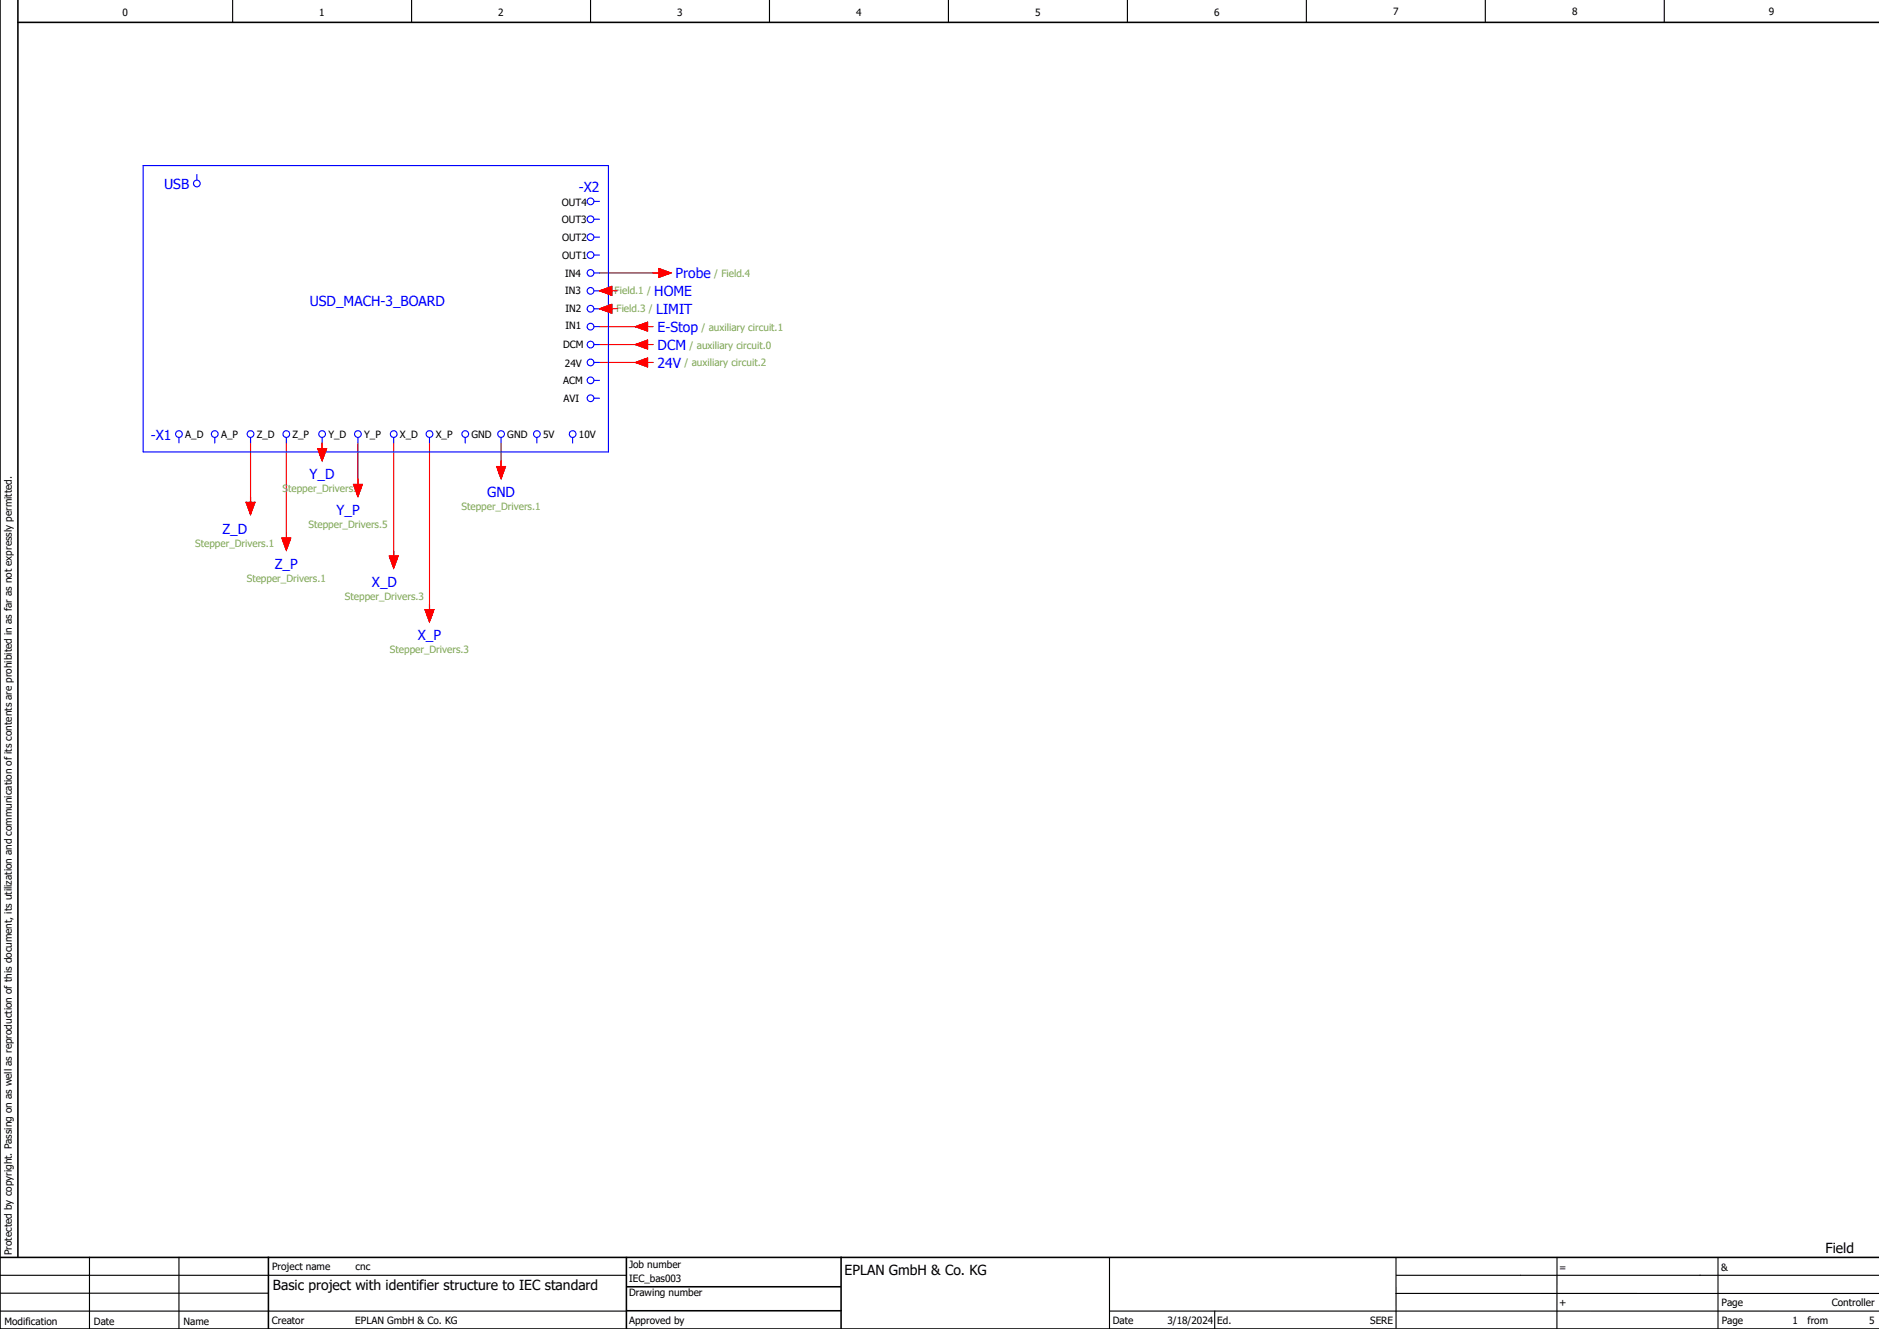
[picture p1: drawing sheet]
<svg xmlns="http://www.w3.org/2000/svg" width="420mm" height="297mm" viewBox="0 0 420 297" stroke-linecap="round" stroke-linejoin="round" font-family="sans-serif">
<g fill="none" stroke="#000" stroke-width=".25">
<path d="M52 0v5M92 0v5M132 0v5M172 0v5M212 0v5M252 0v5M292 0v5M332 0v5M372 0v5M0 293h140M0 285h140M0 289h60"/>
<path d="M20 281v16M40 281v16M248 281.1v15.9M248.1 293h171.9M271.5 293v4M312 281.2l.1 15.5M312 289l107.9 .1M348 281v15.9M384 281.2v15.6M420 285h-108"/>
</g>
<path d="M4 0v281M0 0v297h420M4 5h416M0 281h420M60 281v16M140 287.6h48M140 281v15.8M140.1 292.9h47.9M188 281v16" fill="none" stroke="#000" stroke-width=".35"/>
<g fill="none" stroke="#f00" stroke-width=".25">
<path d="M134 61h14M134 65h2M134 69h2M134 73h10M134 77h10M134 65l2.8-1v2zM134 69l2.8-1v2zM136.8 65h1.2M136.8 69h1.2M142 73l2.8-1v2zM142 77l2.8-1v2zM144.8 73h1.2"/>
<path d="M144.8 77h1.2M147.3 60l2.7 1-2.7 1zM56 99v14M64 99v22M72 99v2M80 99v10M88 99v26M96 99v38M112 99v6M134 81h10M142 81l2.8-1v2zM144.8 81h1.2"/>
<path d="M55 112.3h2l-1 2.7zM71 100.2h2l-1 2.8zM79 108.3h2l-1 2.7zM111 104.3h2l-1 2.7zM63 120.2h2l-1 2.8zM87 124.3h2l-1 2.7zM95 136.3h2l-1 2.7z"/>
</g>
<g fill="none" stroke="#00f" stroke-width=".25">
<path d="M32 37h104v64h-104zM44 39v1.3M132.7 45h1.3M132.7 49h1.3M132.7 53h1.3M132.7 57h1.3M132.7 61h1.3M132.7 65h1.3M132.7 69h1.3M132.7 73h1.3M132.7 77h1.3M40 97.8v1.2"/>
<path d="M48 97.8v1.2M56 97.8v1.2M64 97.8v1.2M72 97.8v1.2M80 97.8v1.2M88 97.8v1.2M96 97.8v1.2M104 97.8v1.2M112 97.8v1.2M120 97.8v1.2M128 97.8v1.2M132.7 81h1.3"/>
<path d="M132.7 85h1.3M132.7 89h1.3"/>
<circle cx="44" cy="41" r=".75"/>
<circle cx="132" cy="53" r=".75"/>
<circle cx="132" cy="45" r=".75"/>
<circle cx="132" cy="57" r=".75"/>
<circle cx="132" cy="49" r=".75"/>
<circle cx="132" cy="73" r=".75"/>
<circle cx="132" cy="61" r=".75"/>
<circle cx="132" cy="69" r=".75"/>
<circle cx="132" cy="77" r=".75"/>
<circle cx="132" cy="65" r=".75"/>
<circle cx="40" cy="97" r=".75"/>
<circle cx="48" cy="97" r=".75"/>
<circle cx="56" cy="97" r=".75"/>
<circle cx="64" cy="97" r=".75"/>
<circle cx="72" cy="97" r=".75"/>
<circle cx="80" cy="97" r=".75"/>
<circle cx="88" cy="97" r=".75"/>
<circle cx="96" cy="97" r=".75"/>
<circle cx="104" cy="97" r=".75"/>
<circle cx="112" cy="97" r=".75"/>
<circle cx="120" cy="97" r=".75"/>
<circle cx="128" cy="97" r=".75"/>
<circle cx="132" cy="85" r=".75"/>
<circle cx="132" cy="89" r=".75"/>
<circle cx="132" cy="81" r=".75"/>
</g>
<g fill="#f00" stroke="#f00" stroke-width=".22">
<path d="M134 65l2.8-1v2z"/>
<path d="M134 69l2.8-1v2z"/>
<path d="M87 124.3h2l-1 2.7z"/>
<path d="M95 136.3h2l-1 2.7z"/>
<path d="M111 104.3h2l-1 2.7z"/>
<path d="M71 100.2h2l-1 2.8z"/>
<path d="M79 108.3h2l-1 2.7z"/>
<path d="M63 120.2h2l-1 2.8z"/>
<path d="M55 112.3h2l-1 2.7z"/>
<path d="M142 81l2.8-1v2z"/>
<path d="M142 77l2.8-1v2z"/>
<path d="M142 73l2.8-1v2z"/>
<path d="M147.3 60l2.7 1-2.7 1z"/>
</g>
<g font-size="3.1" fill="#00f">
<text x="36.7" y="42.2">USB</text>
<text x="129.4" y="42.8">-X2</text>
<text x="151" y="62.2">Probe</text>
<text x="69.2" y="68.4">USD_MACH-3_BOARD</text>
<text x="146.3" y="66">HOME</text>
<text x="146.7" y="70.1">LIMIT</text>
<text x="147" y="74.2">E-Stop</text>
<text x="147" y="82.2">24V</text>
<text x="147" y="78.2">DCM</text>
<text x="33.7" y="98.2">-X1</text>
<text x="69.2" y="107.1">Y_D</text>
<text x="108.9" y="111.1">GND</text>
<text x="49.7" y="119.4">Z_D</text>
<text x="75.2" y="115.1">Y_P</text>
<text x="61.4" y="127.1">Z_P</text>
<text x="83.1" y="131.3">X_D</text>
<text x="93.4" y="143.1">X_P</text>
</g>
<g font-size="3.1">
<text x="408" y="280">Field</text>
<text x="188.8" y="285">EPLAN GmbH &amp; Co. KG</text>
<text x="61" y="288.2">Basic project with identifier structure to IEC standard</text>
</g>
<g font-size="2.2">
<text x="27.4" y="3.5">0</text>
<text x="71.4" y="3.5">1</text>
<text x="111.4" y="3.5">2</text>
<text x="151.4" y="3.5">3</text>
<text x="191.4" y="3.5">4</text>
<text x="231.4" y="3.5">5</text>
<text x="271.4" y="3.5">6</text>
<text x="311.4" y="3.5">7</text>
<text x="351.4" y="3.4">8</text>
<text x="395.4" y="3.4">9</text>
<text x="125.6" y="46">OUT4</text>
<text x="125.6" y="49.8">OUT3</text>
<text x="125.6" y="53.8">OUT2</text>
<text x="125.7" y="57.8">OUT1</text>
<text x="126.3" y="61.9">IN4</text>
<text x="126.3" y="65.8">IN3</text>
<text x="126.4" y="69.8">IN2</text>
<text x="125.9" y="77.9">DCM</text>
<text x="126.4" y="73.6">IN1</text>
<text x="126.3" y="81.9">24V</text>
<text x="125.9" y="85.7">ACM</text>
<text x="126" y="89.8">AVI</text>
<text x="41.4" y="97.9">A_D</text>
<text x="49.4" y="97.9">A_P</text>
<text x="57.4" y="97.9">Z_D</text>
<text x="65.4" y="97.9">Z_P</text>
<text x="73.4" y="97.9">Y_D</text>
<text x="81.4" y="97.9">Y_P</text>
<text x="89.4" y="97.9">X_D</text>
<text x="97.4" y="97.9">X_P</text>
<text x="105.4" y="97.9">GND</text>
<text x="113.4" y="97.9">GND</text>
<text x="121.4" y="97.9">5V</text>
<text x="129.4" y="97.9">10V</text>
<text x="2.7" y="280.5" transform="rotate(-90 2.7 280.5)">Protected by copyright. Passing on as well as reproduction of this document, its utilization and communication of its contents are prohibited in as far as not expressly permitted.</text>
<text x="60.8" y="283.9">Project name</text>
<text x="79.5" y="283.9">cnc</text>
<text x="140.6" y="286.4">IEC_bas003</text>
<text x="140.6" y="283.3">Job number</text>
<text x="348.5" y="284">=</text>
<text x="384.7" y="284">&amp;</text>
<text x="140.6" y="289.6">Drawing number</text>
<text x="348.5" y="291.8">+</text>
<text x="384.8" y="291.8">Page</text>
<text x="409.5" y="291.8">Controller</text>
<text x="1" y="296">Modification</text>
<text x="21" y="296">Date</text>
<text x="41" y="296">Name</text>
<text x="60.8" y="295.9">Creator</text>
<text x="79.4" y="295.9">EPLAN GmbH &amp; Co. KG</text>
<text x="140.6" y="295.8">Approved by</text>
<text x="248.7" y="295.8">Date</text>
<text x="260.9" y="295.8">3/18/2024</text>
<text x="272.1" y="295.8">Ed.</text>
<text x="306.3" y="295.8">SERE</text>
<text x="384.8" y="295.8">Page</text>
<text x="400.7" y="295.8">1</text>
<text x="404" y="295.8">from</text>
<text x="417.8" y="295.8">5</text>
</g>
<g font-size="2.2" fill="#7ca552">
<text x="137.4" y="65.7">Field.1 /</text>
<text x="159.6" y="61.9">/ Field.4</text>
<text x="137.8" y="69.8">Field.3 /</text>
<text x="154.1" y="77.9">/ auxiliary circuit.0</text>
<text x="156.8" y="73.9">/ auxiliary circuit.1</text>
<text x="153" y="81.9">/ auxiliary circuit.2</text>
<text x="63.2" y="110">Stepper_Drivers.5</text>
<text x="103.2" y="114">Stepper_Drivers.1</text>
<text x="69" y="118">Stepper_Drivers.5</text>
<text x="43.6" y="122.3">Stepper_Drivers.1</text>
<text x="55.2" y="130">Stepper_Drivers.1</text>
<text x="77.1" y="134.1">Stepper_Drivers.3</text>
<text x="87.2" y="146">Stepper_Drivers.3</text>
</g>
</svg>
